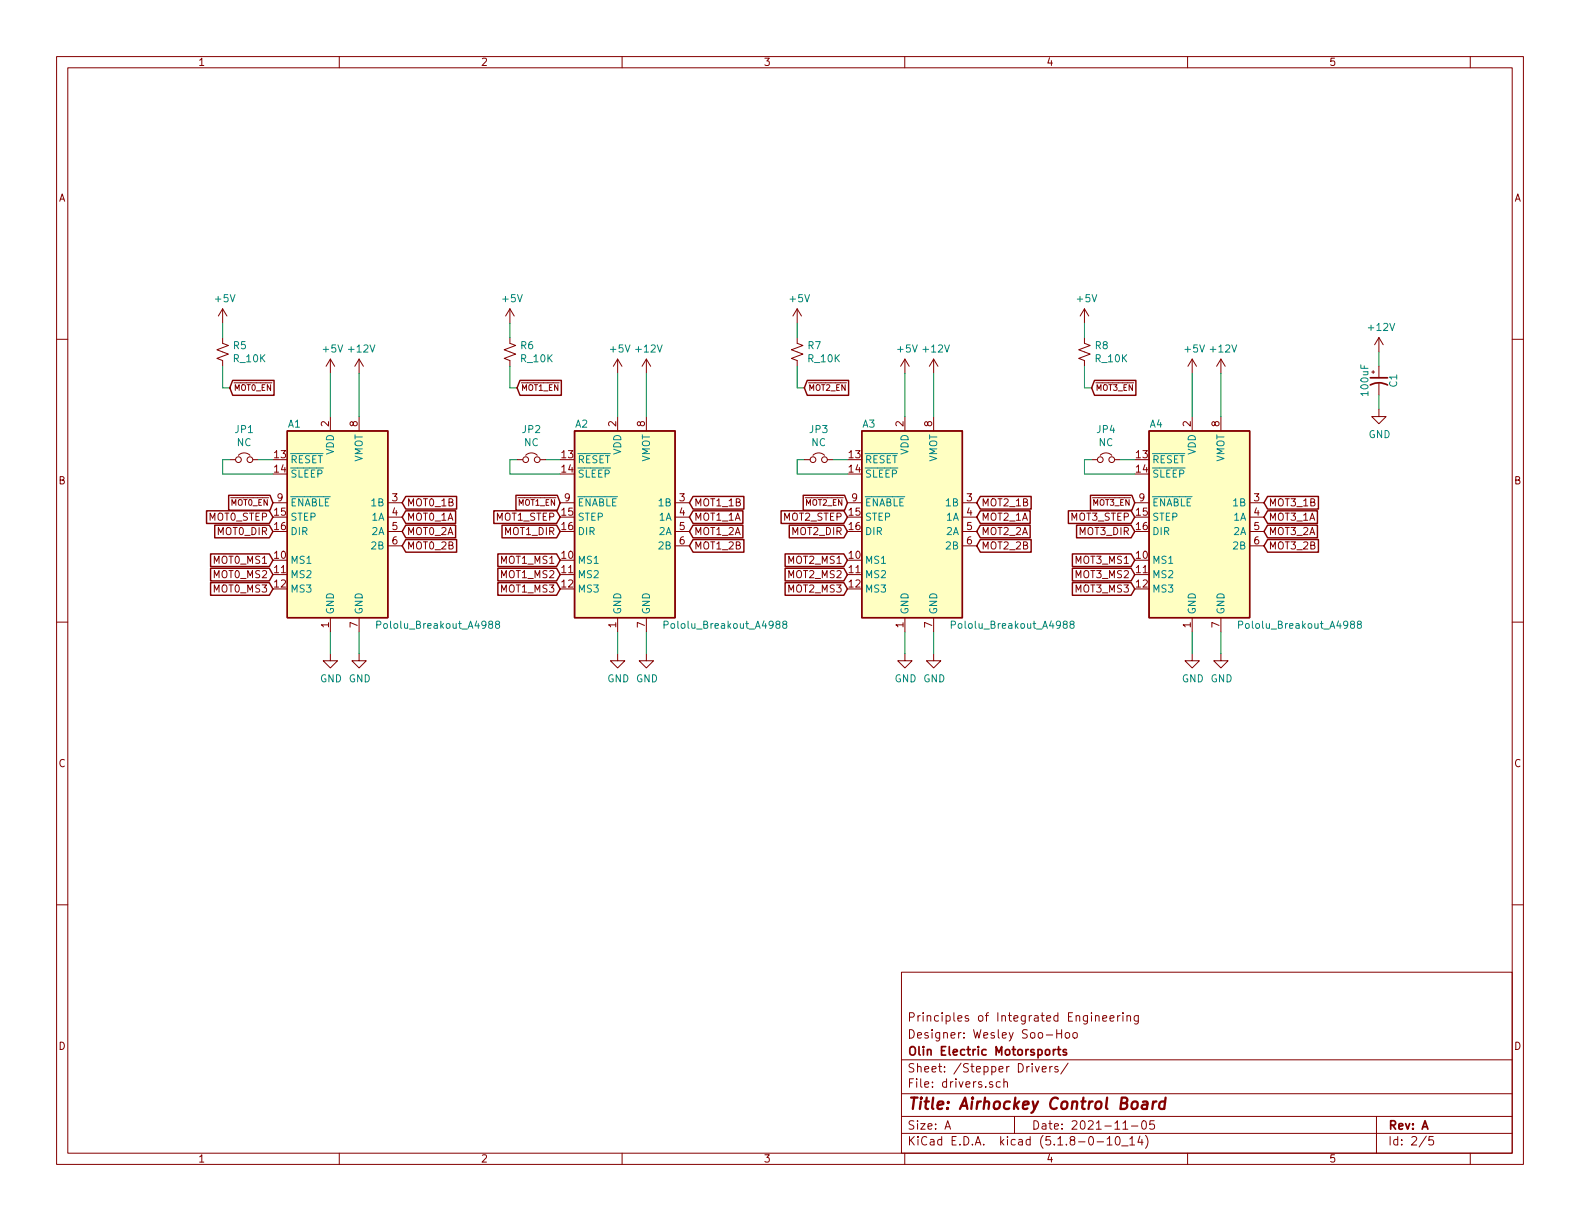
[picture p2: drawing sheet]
EESchema Schematic File Version 4
EELAYER 30 0
EELAYER END
$Descr A 11000 8500
encoding utf-8
Sheet 2 5
Title "Airhockey Control Board"
Date "2021-11-05"
Rev "A"
Comp "Olin Electric Motorsports"
Comment1 "Designer: Wesley Soo-Hoo"
Comment2 "Principles of Integrated Engineering"
Comment3 ""
Comment4 ""
$EndDescr
$Comp
L Driver_Motor:Pololu_Breakout_A4988 A1
U 1 1
P 2300 3600
F 0 "A1" H 2050 4250 50  0000 C CNN
F 1 "Pololu_Breakout_A4988" H 3050 2850 50  0000 C CNN
F 2 "Module:Pololu_Breakout-16_15.2x20.3mm" H 2575 2850 50  0001 L CNN
F 3 "https://www.pololu.com/product/2980/pictures" H 2400 3300 50  0001 C CNN
	1    2300 3600
	1    0    0    -1  
$EndComp
$Comp
L power:+5V #PWR01
U 1 1
P 2300 2600
F 0 "#PWR01" H 2300 2450 50  0001 C CNN
F 1 "+5V" H 2315 2773 50  0000 C CNN
F 2 "" H 2300 2600 50  0001 C CNN
F 3 "" H 2300 2600 50  0001 C CNN
	1    2300 2600
	1    0    0    -1  
$EndComp
Wire Wire Line
	2300 2600 2300 2900
$Comp
L power:+12V #PWR03
U 1 1
P 2500 2600
F 0 "#PWR03" H 2500 2450 50  0001 C CNN
F 1 "+12V" H 2515 2773 50  0000 C CNN
F 2 "" H 2500 2600 50  0001 C CNN
F 3 "" H 2500 2600 50  0001 C CNN
	1    2500 2600
	1    0    0    -1  
$EndComp
$Comp
L power:GND #PWR02
U 1 1
P 2300 4550
F 0 "#PWR02" H 2300 4300 50  0001 C CNN
F 1 "GND" H 2305 4377 50  0000 C CNN
F 2 "" H 2300 4550 50  0001 C CNN
F 3 "" H 2300 4550 50  0001 C CNN
	1    2300 4550
	1    0    0    -1  
$EndComp
Wire Wire Line
	2300 4550 2300 4400
$Comp
L power:GND #PWR04
U 1 1
P 2500 4550
F 0 "#PWR04" H 2500 4300 50  0001 C CNN
F 1 "GND" H 2505 4377 50  0000 C CNN
F 2 "" H 2500 4550 50  0001 C CNN
F 3 "" H 2500 4550 50  0001 C CNN
	1    2500 4550
	1    0    0    -1  
$EndComp
Wire Wire Line
	2500 4400 2500 4550
$Comp
L Driver_Motor:Pololu_Breakout_A4988 A2
U 1 1
P 4300 3600
F 0 "A2" H 4050 4250 50  0000 C CNN
F 1 "Pololu_Breakout_A4988" H 5050 2850 50  0000 C CNN
F 2 "Module:Pololu_Breakout-16_15.2x20.3mm" H 4575 2850 50  0001 L CNN
F 3 "https://www.pololu.com/product/2980/pictures" H 4400 3300 50  0001 C CNN
	1    4300 3600
	1    0    0    -1  
$EndComp
$Comp
L power:+5V #PWR06
U 1 1
P 4300 2600
F 0 "#PWR06" H 4300 2450 50  0001 C CNN
F 1 "+5V" H 4315 2773 50  0000 C CNN
F 2 "" H 4300 2600 50  0001 C CNN
F 3 "" H 4300 2600 50  0001 C CNN
	1    4300 2600
	1    0    0    -1  
$EndComp
Wire Wire Line
	4300 2600 4300 2900
$Comp
L power:+12V #PWR08
U 1 1
P 4500 2600
F 0 "#PWR08" H 4500 2450 50  0001 C CNN
F 1 "+12V" H 4515 2773 50  0000 C CNN
F 2 "" H 4500 2600 50  0001 C CNN
F 3 "" H 4500 2600 50  0001 C CNN
	1    4500 2600
	1    0    0    -1  
$EndComp
$Comp
L power:GND #PWR07
U 1 1
P 4300 4550
F 0 "#PWR07" H 4300 4300 50  0001 C CNN
F 1 "GND" H 4305 4377 50  0000 C CNN
F 2 "" H 4300 4550 50  0001 C CNN
F 3 "" H 4300 4550 50  0001 C CNN
	1    4300 4550
	1    0    0    -1  
$EndComp
Wire Wire Line
	4300 4550 4300 4400
$Comp
L power:GND #PWR09
U 1 1
P 4500 4550
F 0 "#PWR09" H 4500 4300 50  0001 C CNN
F 1 "GND" H 4505 4377 50  0000 C CNN
F 2 "" H 4500 4550 50  0001 C CNN
F 3 "" H 4500 4550 50  0001 C CNN
	1    4500 4550
	1    0    0    -1  
$EndComp
Wire Wire Line
	4500 4400 4500 4550
$Comp
L Driver_Motor:Pololu_Breakout_A4988 A3
U 1 1
P 6300 3600
F 0 "A3" H 6050 4250 50  0000 C CNN
F 1 "Pololu_Breakout_A4988" H 7050 2850 50  0000 C CNN
F 2 "Module:Pololu_Breakout-16_15.2x20.3mm" H 6575 2850 50  0001 L CNN
F 3 "https://www.pololu.com/product/2980/pictures" H 6400 3300 50  0001 C CNN
	1    6300 3600
	1    0    0    -1  
$EndComp
$Comp
L power:+5V #PWR011
U 1 1
P 6300 2600
F 0 "#PWR011" H 6300 2450 50  0001 C CNN
F 1 "+5V" H 6315 2773 50  0000 C CNN
F 2 "" H 6300 2600 50  0001 C CNN
F 3 "" H 6300 2600 50  0001 C CNN
	1    6300 2600
	1    0    0    -1  
$EndComp
Wire Wire Line
	6300 2600 6300 2900
$Comp
L power:+12V #PWR013
U 1 1
P 6500 2600
F 0 "#PWR013" H 6500 2450 50  0001 C CNN
F 1 "+12V" H 6515 2773 50  0000 C CNN
F 2 "" H 6500 2600 50  0001 C CNN
F 3 "" H 6500 2600 50  0001 C CNN
	1    6500 2600
	1    0    0    -1  
$EndComp
$Comp
L power:GND #PWR012
U 1 1
P 6300 4550
F 0 "#PWR012" H 6300 4300 50  0001 C CNN
F 1 "GND" H 6305 4377 50  0000 C CNN
F 2 "" H 6300 4550 50  0001 C CNN
F 3 "" H 6300 4550 50  0001 C CNN
	1    6300 4550
	1    0    0    -1  
$EndComp
Wire Wire Line
	6300 4550 6300 4400
$Comp
L power:GND #PWR014
U 1 1
P 6500 4550
F 0 "#PWR014" H 6500 4300 50  0001 C CNN
F 1 "GND" H 6505 4377 50  0000 C CNN
F 2 "" H 6500 4550 50  0001 C CNN
F 3 "" H 6500 4550 50  0001 C CNN
	1    6500 4550
	1    0    0    -1  
$EndComp
Wire Wire Line
	6500 4400 6500 4550
$Comp
L Driver_Motor:Pololu_Breakout_A4988 A4
U 1 1
P 8300 3600
F 0 "A4" H 8050 4250 50  0000 C CNN
F 1 "Pololu_Breakout_A4988" H 9050 2850 50  0000 C CNN
F 2 "Module:Pololu_Breakout-16_15.2x20.3mm" H 8575 2850 50  0001 L CNN
F 3 "https://www.pololu.com/product/2980/pictures" H 8400 3300 50  0001 C CNN
	1    8300 3600
	1    0    0    -1  
$EndComp
$Comp
L power:+5V #PWR016
U 1 1
P 8300 2600
F 0 "#PWR016" H 8300 2450 50  0001 C CNN
F 1 "+5V" H 8315 2773 50  0000 C CNN
F 2 "" H 8300 2600 50  0001 C CNN
F 3 "" H 8300 2600 50  0001 C CNN
	1    8300 2600
	1    0    0    -1  
$EndComp
Wire Wire Line
	8300 2600 8300 2900
$Comp
L power:+12V #PWR018
U 1 1
P 8500 2600
F 0 "#PWR018" H 8500 2450 50  0001 C CNN
F 1 "+12V" H 8515 2773 50  0000 C CNN
F 2 "" H 8500 2600 50  0001 C CNN
F 3 "" H 8500 2600 50  0001 C CNN
	1    8500 2600
	1    0    0    -1  
$EndComp
$Comp
L power:GND #PWR017
U 1 1
P 8300 4550
F 0 "#PWR017" H 8300 4300 50  0001 C CNN
F 1 "GND" H 8305 4377 50  0000 C CNN
F 2 "" H 8300 4550 50  0001 C CNN
F 3 "" H 8300 4550 50  0001 C CNN
	1    8300 4550
	1    0    0    -1  
$EndComp
Wire Wire Line
	8300 4550 8300 4400
$Comp
L power:GND #PWR019
U 1 1
P 8500 4550
F 0 "#PWR019" H 8500 4300 50  0001 C CNN
F 1 "GND" H 8505 4377 50  0000 C CNN
F 2 "" H 8500 4550 50  0001 C CNN
F 3 "" H 8500 4550 50  0001 C CNN
	1    8500 4550
	1    0    0    -1  
$EndComp
Wire Wire Line
	8500 4400 8500 4550
Text GLabel 1900 3500 0    40   Input ~ 0
~MOT0_EN
Text GLabel 1900 3600 0    50   Input ~ 0
MOT0_STEP
Text GLabel 1900 3700 0    50   Input ~ 0
MOT0_DIR
Text GLabel 1900 3900 0    50   Input ~ 0
MOT0_MS1
Text GLabel 1900 4000 0    50   Input ~ 0
MOT0_MS2
Text GLabel 1900 4100 0    50   Input ~ 0
MOT0_MS3
Text GLabel 2800 3500 2    50   Input ~ 0
MOT0_1B
Text GLabel 2800 3600 2    50   Input ~ 0
MOT0_1A
Text GLabel 2800 3700 2    50   Input ~ 0
MOT0_2A
Text GLabel 2800 3800 2    50   Input ~ 0
MOT0_2B
Text GLabel 3900 3500 0    40   Input ~ 0
~MOT1_EN
Text GLabel 3900 3600 0    50   Input ~ 0
MOT1_STEP
Text GLabel 3900 3700 0    50   Input ~ 0
MOT1_DIR
Text GLabel 3900 3900 0    50   Input ~ 0
MOT1_MS1
Text GLabel 3900 4000 0    50   Input ~ 0
MOT1_MS2
Text GLabel 3900 4100 0    50   Input ~ 0
MOT1_MS3
Text GLabel 4800 3500 2    50   Input ~ 0
MOT1_1B
Text GLabel 4800 3600 2    50   Input ~ 0
MOT1_1A
Text GLabel 4800 3700 2    50   Input ~ 0
MOT1_2A
Text GLabel 4800 3800 2    50   Input ~ 0
MOT1_2B
Text GLabel 5900 3500 0    40   Input ~ 0
~MOT2_EN
Text GLabel 5900 3600 0    50   Input ~ 0
MOT2_STEP
Text GLabel 5900 3700 0    50   Input ~ 0
MOT2_DIR
Text GLabel 5900 3900 0    50   Input ~ 0
MOT2_MS1
Text GLabel 5900 4000 0    50   Input ~ 0
MOT2_MS2
Text GLabel 5900 4100 0    50   Input ~ 0
MOT2_MS3
Text GLabel 6800 3500 2    50   Input ~ 0
MOT2_1B
Text GLabel 6800 3600 2    50   Input ~ 0
MOT2_1A
Text GLabel 6800 3700 2    50   Input ~ 0
MOT2_2A
Text GLabel 6800 3800 2    50   Input ~ 0
MOT2_2B
Text GLabel 7900 3500 0    40   Input ~ 0
~MOT3_EN
Text GLabel 7900 3600 0    50   Input ~ 0
MOT3_STEP
Text GLabel 7900 3700 0    50   Input ~ 0
MOT3_DIR
Text GLabel 7900 3900 0    50   Input ~ 0
MOT3_MS1
Text GLabel 7900 4000 0    50   Input ~ 0
MOT3_MS2
Text GLabel 7900 4100 0    50   Input ~ 0
MOT3_MS3
Text GLabel 8800 3500 2    50   Input ~ 0
MOT3_1B
Text GLabel 8800 3600 2    50   Input ~ 0
MOT3_1A
Text GLabel 8800 3700 2    50   Input ~ 0
MOT3_2A
Text GLabel 8800 3800 2    50   Input ~ 0
MOT3_2B
$Comp
L Device:Jumper_NC_Small JP1
U 1 1
P 1700 3200
F 0 "JP1" H 1700 3412 50  0000 C CNN
F 1 "NC" H 1700 3321 50  0000 C CNN
F 2 "Jumper:SolderJumper-2_P1.3mm_Bridged_RoundedPad1.0x1.5mm" H 1700 3200 50  0001 C CNN
F 3 "~" H 1700 3200 50  0001 C CNN
	1    1700 3200
	1    0    0    -1  
$EndComp
Wire Wire Line
	1900 3200 1800 3200
Wire Wire Line
	1600 3200 1550 3200
Wire Wire Line
	1550 3200 1550 3300
Wire Wire Line
	1550 3300 1900 3300
$Comp
L Device:Jumper_NC_Small JP2
U 1 1
P 3700 3200
F 0 "JP2" H 3700 3412 50  0000 C CNN
F 1 "NC" H 3700 3321 50  0000 C CNN
F 2 "Jumper:SolderJumper-2_P1.3mm_Bridged_RoundedPad1.0x1.5mm" H 3700 3200 50  0001 C CNN
F 3 "~" H 3700 3200 50  0001 C CNN
	1    3700 3200
	1    0    0    -1  
$EndComp
Wire Wire Line
	3900 3200 3800 3200
Wire Wire Line
	3600 3200 3550 3200
Wire Wire Line
	3550 3200 3550 3300
Wire Wire Line
	3550 3300 3900 3300
$Comp
L Device:Jumper_NC_Small JP3
U 1 1
P 5700 3200
F 0 "JP3" H 5700 3412 50  0000 C CNN
F 1 "NC" H 5700 3321 50  0000 C CNN
F 2 "Jumper:SolderJumper-2_P1.3mm_Bridged_RoundedPad1.0x1.5mm" H 5700 3200 50  0001 C CNN
F 3 "~" H 5700 3200 50  0001 C CNN
	1    5700 3200
	1    0    0    -1  
$EndComp
Wire Wire Line
	5900 3200 5800 3200
Wire Wire Line
	5600 3200 5550 3200
Wire Wire Line
	5550 3200 5550 3300
Wire Wire Line
	5550 3300 5900 3300
$Comp
L Device:Jumper_NC_Small JP4
U 1 1
P 7700 3200
F 0 "JP4" H 7700 3412 50  0000 C CNN
F 1 "NC" H 7700 3321 50  0000 C CNN
F 2 "Jumper:SolderJumper-2_P1.3mm_Bridged_RoundedPad1.0x1.5mm" H 7700 3200 50  0001 C CNN
F 3 "~" H 7700 3200 50  0001 C CNN
	1    7700 3200
	1    0    0    -1  
$EndComp
Wire Wire Line
	7900 3200 7800 3200
Wire Wire Line
	7600 3200 7550 3200
Wire Wire Line
	7550 3200 7550 3300
Wire Wire Line
	7550 3300 7900 3300
Wire Wire Line
	2500 2600 2500 2900
Wire Wire Line
	4500 2600 4500 2900
Wire Wire Line
	6500 2600 6500 2900
$Comp
L power:GND #PWR020
U 1 1
P 9600 2850
F 0 "#PWR020" H 9600 2600 50  0001 C CNN
F 1 "GND" H 9605 2677 50  0000 C CNN
F 2 "" H 9600 2850 50  0001 C CNN
F 3 "" H 9600 2850 50  0001 C CNN
	1    9600 2850
	1    0    0    -1  
$EndComp
Wire Wire Line
	9600 2550 9600 2450
$Comp
L Device:CP1_Small C1
U 1 1
P 9600 2650
F 0 "C1" V 9700 2650 50  0000 C CNN
F 1 "100uF" V 9500 2650 50  0000 C CNN
F 2 "Capacitor_THT:CP_Radial_D12.5mm_P5.00mm" H 9600 2650 50  0001 C CNN
F 3 "~" H 9600 2650 50  0001 C CNN
	1    9600 2650
	1    0    0    -1  
$EndComp
Wire Wire Line
	9600 2750 9600 2850
Wire Wire Line
	8500 2600 8500 2900
$Comp
L power:+12V #PWR0101
U 1 1
P 9600 2450
F 0 "#PWR0101" H 9600 2300 50  0001 C CNN
F 1 "+12V" H 9615 2623 50  0000 C CNN
F 2 "" H 9600 2450 50  0001 C CNN
F 3 "" H 9600 2450 50  0001 C CNN
	1    9600 2450
	1    0    0    -1  
$EndComp
$EndSCHEMATC
